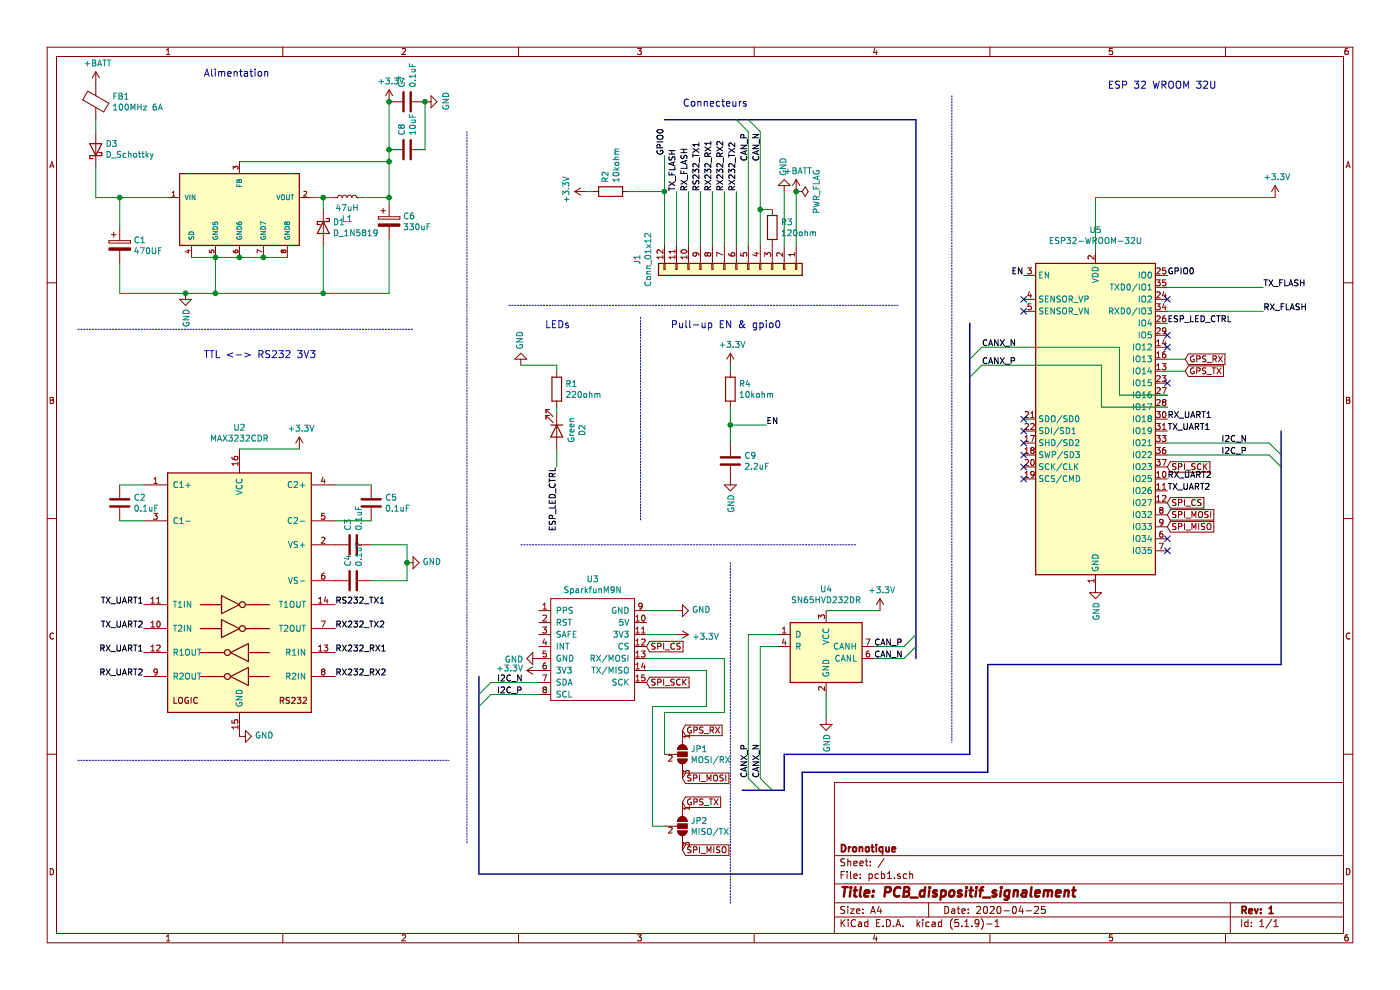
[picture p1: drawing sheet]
EESchema Schematic File Version 4
EELAYER 30 0
EELAYER END
$Descr A4 11693 8268
encoding utf-8
Sheet 1 1
Title "PCB_dispositif_signalement"
Date "2020-04-25"
Rev "1"
Comp "Dronotique"
Comment1 ""
Comment2 ""
Comment3 ""
Comment4 ""
$EndDescr
Text Notes 1700 650  0    59   ~ 0
Alimentation
Text Notes 9250 750  0    59   ~ 0
ESP 32 WROOM 32U
Text Notes 5700 900  0    59   ~ 0
Connecteurs
Text Label 10550 2600 0    50   ~ 0
RX_FLASH
Text Label 5650 1600 1    50   ~ 0
TX_FLASH
Text Label 5750 1600 1    50   ~ 0
RX_FLASH
Text Label 8550 2300 2    50   ~ 0
EN
Text Label 9750 2300 0    50   ~ 0
GPIO0
$Comp
L pcb1-rescue:GND-power #PWR021
U 1 1
P 9150 4900
F 0 "#PWR021" H 9150 4650 50  0001 C CNN
F 1 "GND" V 9155 4772 50  0000 R CNN
F 2 "" H 9150 4900 50  0001 C CNN
F 3 "" H 9150 4900 50  0001 C CNN
	1    9150 4900
	1    0    0    -1  
$EndComp
Entry Wire Line
	17000 4100 17100 4200
Entry Wire Line
	17000 4100 17100 4200
Entry Wire Line
	17000 4100 17100 4200
Entry Wire Line
	17000 4100 17100 4200
Entry Wire Line
	17000 4100 17100 4200
Entry Wire Line
	17000 4100 17100 4200
Entry Wire Line
	17000 4100 17100 4200
Entry Wire Line
	17000 4100 17100 4200
Entry Wire Line
	17000 4100 17100 4200
Entry Wire Line
	17000 4100 17100 4200
Entry Wire Line
	17000 4100 17100 4200
Entry Wire Line
	17000 4100 17100 4200
Entry Wire Line
	17000 4100 17100 4200
Entry Wire Line
	17000 4100 17100 4200
Entry Wire Line
	17000 4100 17100 4200
Entry Wire Line
	17000 4100 17100 4200
Entry Wire Line
	17000 4100 17100 4200
Entry Wire Line
	17000 4100 17100 4200
Entry Wire Line
	17000 4100 17100 4200
Entry Wire Line
	17000 4100 17100 4200
Entry Wire Line
	17000 4100 17100 4200
Entry Wire Line
	17000 4100 17100 4200
Entry Wire Line
	17000 4100 17100 4200
Entry Wire Line
	17000 4100 17100 4200
Entry Wire Line
	17000 4100 17100 4200
Entry Wire Line
	17000 4100 17100 4200
Entry Wire Line
	17000 4100 17100 4200
Entry Wire Line
	17000 4100 17100 4200
Entry Wire Line
	17000 4100 17100 4200
Entry Wire Line
	17000 4100 17100 4200
Entry Wire Line
	17000 4100 17100 4200
Entry Wire Line
	17000 4100 17100 4200
Entry Wire Line
	17000 4100 17100 4200
Entry Wire Line
	17000 4100 17100 4200
Entry Wire Line
	17000 4100 17100 4200
Entry Wire Line
	17000 4100 17100 4200
Entry Wire Line
	17000 4100 17100 4200
Entry Wire Line
	17000 4100 17100 4200
Entry Wire Line
	17000 4100 17100 4200
Entry Wire Line
	17000 4100 17100 4200
Entry Wire Line
	17000 4100 17100 4200
Entry Wire Line
	17000 4100 17100 4200
Entry Wire Line
	17000 4100 17100 4200
Entry Wire Line
	17000 4100 17100 4200
Entry Wire Line
	17000 4100 17100 4200
Entry Wire Line
	17000 4100 17100 4200
Entry Wire Line
	17000 4100 17100 4200
Entry Wire Line
	17000 4100 17100 4200
Entry Wire Line
	17000 4100 17100 4200
Entry Wire Line
	17000 4100 17100 4200
Entry Wire Line
	17000 4100 17100 4200
Entry Wire Line
	17000 4100 17100 4200
Entry Wire Line
	17000 4100 17100 4200
Entry Wire Line
	17000 4100 17100 4200
Entry Wire Line
	17000 4100 17100 4200
Entry Wire Line
	17000 4100 17100 4200
Entry Wire Line
	17000 4100 17100 4200
Entry Wire Line
	17000 4100 17100 4200
Entry Wire Line
	17000 4100 17100 4200
Entry Wire Line
	17000 4100 17100 4200
Entry Wire Line
	17000 4100 17100 4200
Entry Wire Line
	17000 4100 17100 4200
Entry Wire Line
	17000 4100 17100 4200
Entry Wire Line
	17000 4100 17100 4200
Entry Wire Line
	17000 4100 17100 4200
Entry Wire Line
	17000 4100 17100 4200
Entry Wire Line
	17000 4100 17100 4200
Entry Wire Line
	17000 4100 17100 4200
Entry Wire Line
	17000 4100 17100 4200
Entry Wire Line
	17000 4100 17100 4200
Entry Wire Line
	17000 4100 17100 4200
Entry Wire Line
	17000 4100 17100 4200
Entry Wire Line
	17000 4100 17100 4200
Entry Wire Line
	17000 4100 17100 4200
Entry Wire Line
	17000 4100 17100 4200
Entry Wire Line
	17000 4100 17100 4200
Entry Wire Line
	17000 4100 17100 4200
Entry Wire Line
	17000 4100 17100 4200
Entry Wire Line
	17000 4100 17100 4200
Entry Wire Line
	17000 4100 17100 4200
Entry Wire Line
	17000 4100 17100 4200
Entry Wire Line
	17000 4100 17100 4200
Entry Wire Line
	17000 4100 17100 4200
Entry Wire Line
	17000 4100 17100 4200
Entry Wire Line
	17000 4100 17100 4200
Entry Wire Line
	17000 4100 17100 4200
Entry Wire Line
	17000 4100 17100 4200
Entry Wire Line
	17000 4100 17100 4200
Entry Wire Line
	17000 4100 17100 4200
Entry Wire Line
	17000 4100 17100 4200
Entry Wire Line
	17000 4100 17100 4200
Entry Wire Line
	17000 4100 17100 4200
Entry Wire Line
	17000 4100 17100 4200
Entry Wire Line
	17000 4100 17100 4200
Entry Wire Line
	17000 4100 17100 4200
Entry Wire Line
	17000 4100 17100 4200
Entry Wire Line
	17000 4100 17100 4200
Entry Wire Line
	17000 4100 17100 4200
Entry Wire Line
	17000 4100 17100 4200
Entry Wire Line
	17000 4100 17100 4200
Entry Wire Line
	17000 4100 17100 4200
Entry Wire Line
	17000 4100 17100 4200
Entry Wire Line
	17000 4100 17100 4200
Entry Wire Line
	17000 4100 17100 4200
Entry Wire Line
	17000 4100 17100 4200
Entry Wire Line
	17000 4100 17100 4200
Entry Wire Line
	17000 4100 17100 4200
Entry Wire Line
	17000 4100 17100 4200
Entry Wire Line
	17000 4100 17100 4200
Entry Wire Line
	17000 4100 17100 4200
Entry Wire Line
	17000 4100 17100 4200
Entry Wire Line
	17000 4100 17100 4200
Entry Wire Line
	17000 4100 17100 4200
Entry Wire Line
	17000 4100 17100 4200
Entry Wire Line
	17000 4100 17100 4200
Entry Wire Line
	17000 4100 17100 4200
Entry Wire Line
	17000 4100 17100 4200
Entry Wire Line
	17000 4100 17100 4200
Entry Wire Line
	17000 4100 17100 4200
Entry Wire Line
	17000 4100 17100 4200
Entry Wire Line
	17000 4100 17100 4200
Entry Wire Line
	17000 4100 17100 4200
Entry Wire Line
	17000 4100 17100 4200
Entry Wire Line
	17000 4100 17100 4200
Entry Wire Line
	17000 4100 17100 4200
Entry Wire Line
	17000 4100 17100 4200
Entry Wire Line
	17000 4100 17100 4200
Entry Wire Line
	17000 4100 17100 4200
Entry Wire Line
	17000 4100 17100 4200
Entry Wire Line
	17000 4100 17100 4200
Entry Wire Line
	17000 4100 17100 4200
Entry Wire Line
	17000 4100 17100 4200
Entry Wire Line
	17000 4100 17100 4200
Entry Wire Line
	17000 4100 17100 4200
Entry Wire Line
	17000 4100 17100 4200
Entry Wire Line
	17000 4100 17100 4200
Entry Wire Line
	17000 4100 17100 4200
Entry Wire Line
	17000 4100 17100 4200
Entry Wire Line
	17000 4100 17100 4200
Entry Wire Line
	17000 4100 17100 4200
Entry Wire Line
	17000 4100 17100 4200
Entry Wire Line
	17000 4100 17100 4200
Entry Wire Line
	17000 4100 17100 4200
Entry Wire Line
	17000 4100 17100 4200
Entry Wire Line
	17000 4100 17100 4200
Entry Wire Line
	17000 4100 17100 4200
Entry Wire Line
	17000 4100 17100 4200
Entry Wire Line
	17000 4100 17100 4200
Entry Wire Line
	17000 4100 17100 4200
Entry Wire Line
	17000 4100 17100 4200
Entry Wire Line
	17000 4100 17100 4200
Entry Wire Line
	17000 4100 17100 4200
Entry Wire Line
	17000 4100 17100 4200
Entry Wire Line
	17000 4100 17100 4200
Entry Wire Line
	17000 4100 17100 4200
Entry Wire Line
	17000 4100 17100 4200
Entry Wire Line
	17000 4100 17100 4200
Entry Wire Line
	17000 4100 17100 4200
Entry Wire Line
	17000 4100 17100 4200
Entry Wire Line
	17000 4100 17100 4200
Entry Wire Line
	17000 4100 17100 4200
Entry Wire Line
	17000 4100 17100 4200
Entry Wire Line
	17000 4100 17100 4200
Entry Wire Line
	17000 4100 17100 4200
Entry Wire Line
	17000 4100 17100 4200
Entry Wire Line
	17000 4100 17100 4200
Entry Wire Line
	17000 4100 17100 4200
Entry Wire Line
	17000 4100 17100 4200
Entry Wire Line
	17000 4100 17100 4200
Entry Wire Line
	17000 4100 17100 4200
Entry Wire Line
	17000 4100 17100 4200
Entry Wire Line
	17000 4100 17100 4200
Entry Wire Line
	17000 4100 17100 4200
Entry Wire Line
	17000 4100 17100 4200
Entry Wire Line
	17000 4100 17100 4200
Entry Wire Line
	17000 4100 17100 4200
Entry Wire Line
	17000 4100 17100 4200
Entry Wire Line
	17000 4100 17100 4200
Entry Wire Line
	17000 4100 17100 4200
Entry Wire Line
	17000 4100 17100 4200
Entry Wire Line
	17000 4100 17100 4200
Entry Wire Line
	17000 4100 17100 4200
Entry Wire Line
	17000 4100 17100 4200
Entry Wire Line
	17000 4100 17100 4200
Entry Wire Line
	17000 4100 17100 4200
Entry Wire Line
	17000 4100 17100 4200
Entry Wire Line
	17000 4100 17100 4200
Entry Wire Line
	17000 4100 17100 4200
Entry Wire Line
	17000 4100 17100 4200
Entry Wire Line
	17000 4100 17100 4200
Entry Wire Line
	17000 4100 17100 4200
Entry Wire Line
	17000 4100 17100 4200
Entry Wire Line
	17000 4100 17100 4200
Entry Wire Line
	17000 4100 17100 4200
Entry Wire Line
	17000 4100 17100 4200
Entry Wire Line
	17000 4100 17100 4200
Entry Wire Line
	17000 4100 17100 4200
Entry Wire Line
	17000 4100 17100 4200
Entry Wire Line
	17000 4100 17100 4200
Entry Wire Line
	17000 4100 17100 4200
Entry Wire Line
	17000 4100 17100 4200
Entry Wire Line
	17000 4100 17100 4200
Entry Wire Line
	17000 4100 17100 4200
Entry Wire Line
	17000 4100 17100 4200
Entry Wire Line
	17000 4100 17100 4200
Entry Wire Line
	17000 4100 17100 4200
Entry Wire Line
	17000 4100 17100 4200
Entry Wire Line
	17000 4100 17100 4200
Entry Wire Line
	17000 4100 17100 4200
Entry Wire Line
	17000 4100 17100 4200
Entry Wire Line
	17000 4100 17100 4200
Entry Wire Line
	17000 4100 17100 4200
Entry Wire Line
	17000 4100 17100 4200
Entry Wire Line
	17000 4100 17100 4200
Entry Wire Line
	17000 4100 17100 4200
Entry Wire Line
	17000 4100 17100 4200
Entry Wire Line
	17000 4100 17100 4200
Entry Wire Line
	17000 4100 17100 4200
Entry Wire Line
	17000 4100 17100 4200
Entry Wire Line
	17000 4100 17100 4200
Entry Wire Line
	17000 4100 17100 4200
Entry Wire Line
	17000 4100 17100 4200
Entry Wire Line
	17000 4100 17100 4200
Entry Wire Line
	17000 4100 17100 4200
Entry Wire Line
	17000 4100 17100 4200
Entry Wire Line
	17000 4100 17100 4200
Entry Wire Line
	17000 4100 17100 4200
Entry Wire Line
	17000 4100 17100 4200
Entry Wire Line
	17000 4100 17100 4200
Entry Wire Line
	17000 4100 17100 4200
Entry Wire Line
	17000 4100 17100 4200
NoConn ~ 9750 2500
Text Label 10550 2400 0    50   ~ 0
TX_FLASH
Wire Wire Line
	5550 1600 5550 1300
Text Label 5550 1300 1    50   ~ 0
GPIO0
Text Label 6400 3550 0    50   ~ 0
EN
Wire Wire Line
	6100 3550 6400 3550
$Comp
L Device:R R4
U 1 1
P 6100 3250
F 0 "R4" H 6170 3296 50  0000 L CNN
F 1 "10kohm" H 6170 3205 50  0000 L CNN
F 2 "Resistor_SMD:R_0603_1608Metric_Pad1.05x0.95mm_HandSolder" V 6030 3250 50  0001 C CNN
F 3 "~" H 6100 3250 50  0001 C CNN
F 4 "C25804" H 6100 3250 50  0001 C CNN "LCSC"
F 5 "0603WAF1002T5E" H 6100 3250 50  0001 C CNN "MFR"
	1    6100 3250
	1    0    0    -1  
$EndComp
$Comp
L Device:R R2
U 1 1
P 5100 1600
F 0 "R2" H 5170 1646 50  0000 L CNN
F 1 "10kohm" H 5170 1555 50  0000 L CNN
F 2 "Resistor_SMD:R_0603_1608Metric_Pad1.05x0.95mm_HandSolder" V 5030 1600 50  0001 C CNN
F 3 "~" H 5100 1600 50  0001 C CNN
F 4 "C25804" H 5100 1600 50  0001 C CNN "LCSC"
F 5 "0603WAF1002T5E" H 5100 1600 50  0001 C CNN "MFR"
	1    5100 1600
	0    -1   -1   0   
$EndComp
Text Notes 5600 2750 0    59   ~ 0
Pull-up EN & gpio0
Wire Wire Line
	6100 3400 6100 3550
Wire Wire Line
	6100 3700 6100 3550
Connection ~ 6100 3550
Text Label 9750 3500 0    50   ~ 0
RX_UART1
Text Label 9750 3600 0    50   ~ 0
TX_UART1
Wire Notes Line
	650  2750 3450 2750
$Comp
L pcb1-rescue:+3.3V-power #PWR011
U 1 1
P 4900 1600
F 0 "#PWR011" H 4900 1450 50  0001 C CNN
F 1 "+3.3V" H 4915 1773 50  0000 C CNN
F 2 "" H 4900 1600 50  0001 C CNN
F 3 "" H 4900 1600 50  0001 C CNN
	1    4900 1600
	0    -1   -1   0   
$EndComp
$Comp
L pcb1-rescue:+3.3V-power #PWR014
U 1 1
P 6100 3050
F 0 "#PWR014" H 6100 2900 50  0001 C CNN
F 1 "+3.3V" H 6115 3223 50  0000 C CNN
F 2 "" H 6100 3050 50  0001 C CNN
F 3 "" H 6100 3050 50  0001 C CNN
	1    6100 3050
	1    0    0    -1  
$EndComp
Wire Wire Line
	4900 1600 4950 1600
Wire Wire Line
	6100 3100 6100 3050
$Comp
L pcb1-rescue:+3.3V-power #PWR022
U 1 1
P 10650 1650
F 0 "#PWR022" H 10650 1500 50  0001 C CNN
F 1 "+3.3V" H 10665 1823 50  0000 C CNN
F 2 "" H 10650 1650 50  0001 C CNN
F 3 "" H 10650 1650 50  0001 C CNN
	1    10650 1650
	1    0    0    -1  
$EndComp
$Comp
L pcb1-rescue:+BATT-power #PWR018
U 1 1
P 6650 1600
F 0 "#PWR018" H 6650 1450 50  0001 C CNN
F 1 "+BATT" H 6665 1773 50  0000 C CNN
F 2 "" H 6650 1600 50  0001 C CNN
F 3 "" H 6650 1600 50  0001 C CNN
	1    6650 1600
	1    0    0    -1  
$EndComp
$Comp
L pcb1-rescue:PWR_FLAG-power #FLG01
U 1 1
P 6650 1600
F 0 "#FLG01" H 6650 1675 50  0001 C CNN
F 1 "PWR_FLAG" H 6650 1773 50  0000 C CNN
F 2 "" H 6650 1600 50  0001 C CNN
F 3 "~" H 6650 1600 50  0001 C CNN
	1    6650 1600
	0    1    1    0   
$EndComp
NoConn ~ 9750 2800
NoConn ~ 9750 3200
NoConn ~ 9750 4600
NoConn ~ 8550 3800
NoConn ~ 8550 3700
NoConn ~ 8550 3600
NoConn ~ 8550 3500
NoConn ~ 8550 3900
NoConn ~ 8550 4000
NoConn ~ 8550 2600
NoConn ~ 8550 2500
$Comp
L Device:C C9
U 1 1
P 6100 3850
F 0 "C9" H 6215 3896 50  0000 L CNN
F 1 "2.2uF" H 6215 3805 50  0000 L CNN
F 2 "Capacitor_SMD:C_0603_1608Metric" H 6138 3700 50  0001 C CNN
F 3 "~" H 6100 3850 50  0001 C CNN
F 4 "C23630" H 6100 3850 50  0001 C CNN "LCSC"
F 5 "CL10A225KO8NNNC" H 6100 3850 50  0001 C CNN "MFR"
	1    6100 3850
	1    0    0    -1  
$EndComp
$Comp
L pcb1-rescue:GND-power #PWR015
U 1 1
P 6100 4000
F 0 "#PWR015" H 6100 3750 50  0001 C CNN
F 1 "GND" V 6105 3872 50  0000 R CNN
F 2 "" H 6100 4000 50  0001 C CNN
F 3 "" H 6100 4000 50  0001 C CNN
	1    6100 4000
	1    0    0    -1  
$EndComp
Wire Wire Line
	1000 1650 1000 1900
$Comp
L pcb1-rescue:+BATT-power #PWR01
U 1 1
P 800 700
F 0 "#PWR01" H 800 550 50  0001 C CNN
F 1 "+BATT" H 815 873 50  0000 C CNN
F 2 "" H 800 700 50  0001 C CNN
F 3 "" H 800 700 50  0001 C CNN
	1    800  700 
	1    0    0    -1  
$EndComp
Wire Wire Line
	800  1650 1000 1650
Connection ~ 1000 1650
Wire Wire Line
	1000 1650 1400 1650
$Comp
L Device:D_Schottky D1
U 1 1
P 2700 1900
F 0 "D1" V 2654 1979 50  0000 L CNN
F 1 "D_1N5819" V 2745 1979 50  0000 L CNN
F 2 "Diode_SMD:D_SOD-123" H 2700 1900 50  0001 C CNN
F 3 "~" H 2700 1900 50  0001 C CNN
F 4 "C8598" V 2700 1900 50  0001 C CNN "LCSC"
F 5 "B5819W" V 2700 1900 50  0001 C CNN "MFR"
	1    2700 1900
	0    1    1    0   
$EndComp
$Comp
L Device:L_Small L1
U 1 1
P 2900 1650
F 0 "L1" V 2719 1650 50  0000 C CNN
F 1 "47uH" V 2810 1650 50  0000 C CNN
F 2 "Inductor_SMD:L_0805_2012Metric_Pad1.15x1.40mm_HandSolder" H 2900 1650 50  0001 C CNN
F 3 "~" H 2900 1650 50  0001 C CNN
F 4 " C14304" V 2900 1650 50  0001 C CNN "LCSC"
F 5 "SDFL2012T470KTF" V 2900 1650 50  0001 C CNN "MFR"
	1    2900 1650
	0    -1   -1   0   
$EndComp
Wire Wire Line
	2700 1650 2700 1750
$Comp
L pcb1-rescue:GND-power #PWR02
U 1 1
P 1550 2450
F 0 "#PWR02" H 1550 2200 50  0001 C CNN
F 1 "GND" V 1555 2322 50  0000 R CNN
F 2 "" H 1550 2450 50  0001 C CNN
F 3 "" H 1550 2450 50  0001 C CNN
	1    1550 2450
	1    0    0    -1  
$EndComp
Text Label 9750 2700 0    50   ~ 0
ESP_LED_CTRL
Text Notes 4550 2750 0    59   ~ 0
LEDs
Wire Notes Line
	4250 2550 7500 2550
NoConn ~ 9750 4500
Wire Wire Line
	9150 1650 9150 2100
Wire Notes Line
	4350 4550 7150 4550
$Comp
L Device:CP C6
U 1 1
P 3250 1850
F 0 "C6" H 3365 1896 50  0000 L CNN
F 1 "330uF" H 3365 1805 50  0000 L CNN
F 2 "Capacitor_SMD:CP_Elec_10x10" H 3250 1850 50  0001 C CNN
F 3 "~" H 3250 1850 50  0001 C CNN
F 4 "C134522" H 3250 1850 50  0001 C CNN "LCSC"
F 5 "VZH331M1VTR-1010K" H 3250 1850 50  0001 C CNN "MFR"
	1    3250 1850
	1    0    0    -1  
$EndComp
$Comp
L Device:CP C1
U 1 1
P 1000 2050
F 0 "C1" H 1115 2096 50  0000 L CNN
F 1 "470UF" H 1115 2005 50  0000 L CNN
F 2 "Capacitor_SMD:CP_Elec_10x10" H 1000 2050 50  0001 C CNN
F 3 "~" H 1000 2050 50  0001 C CNN
F 4 "C249931" H 1000 2050 50  0001 C CNN "LCSC"
F 5 "VE-471M1ETR-1010" H 1000 2050 50  0001 C CNN "MFR"
	1    1000 2050
	1    0    0    -1  
$EndComp
Wire Wire Line
	1000 2450 1000 2200
Wire Wire Line
	2700 1650 2600 1650
Wire Wire Line
	2800 1650 2700 1650
Connection ~ 2700 1650
Connection ~ 3250 1650
Wire Wire Line
	3250 1650 3250 1700
$Comp
L pcb1-rescue:AP1509-50SG-13-Converter_DCDC U1
U 1 1
P 2000 1750
F 0 "U1" H 2000 1750 50  0001 L BNN
F 1 "XLSEMI XL1509-3.3E1" H 2000 1750 50  0001 L BNN
F 2 "Package_SO:SOP-8_3.9x4.9mm_P1.27mm" H 2000 1750 50  0001 L BNN
F 3 "" H 2000 1750 50  0001 L BNN
F 4 " C74193" H 2000 1750 50  0001 C CNN "LCSC"
F 5 "XL1509-3.3E1" H 2000 1750 50  0001 C CNN "MFR"
	1    2000 1750
	1    0    0    -1  
$EndComp
Connection ~ 2000 2150
Wire Wire Line
	2000 2150 2200 2150
Connection ~ 2200 2150
Wire Wire Line
	2200 2150 2400 2150
Wire Wire Line
	1800 2150 2000 2150
Connection ~ 1800 2150
Wire Wire Line
	2000 1350 3250 1350
Wire Wire Line
	3250 1350 3250 1650
Wire Wire Line
	1600 2150 1800 2150
Wire Wire Line
	1000 2450 1550 2450
Wire Wire Line
	3250 2000 3250 2450
Connection ~ 1550 2450
Wire Wire Line
	1550 2450 1800 2450
Wire Wire Line
	1800 2150 1800 2450
Connection ~ 1800 2450
Wire Wire Line
	1800 2450 2700 2450
Wire Wire Line
	2700 2050 2700 2450
Connection ~ 2700 2450
Wire Wire Line
	2700 2450 3250 2450
NoConn ~ 9750 2900
Text GLabel 9750 3900 2    50   Input ~ 0
SPI_SCK
Text GLabel 9750 4200 2    50   Input ~ 0
SPI_CS
Text GLabel 9750 4300 2    50   Input ~ 0
SPI_MOSI
Text GLabel 9750 4400 2    50   Input ~ 0
SPI_MISO
$Comp
L pcb1-rescue:SparkfunM9N-sparkfunm9n U3
U 1 1
P 4950 5450
F 0 "U3" H 4950 6065 50  0000 C CNN
F 1 "SparkfunM9N" H 4950 5974 50  0000 C CNN
F 2 "Dronotique:AdafruitGPSM9N" H 4900 6050 50  0001 C CNN
F 3 "" H 4900 6050 50  0001 C CNN
	1    4950 5450
	1    0    0    -1  
$EndComp
$Comp
L pcb1-rescue:GND-power #PWR012
U 1 1
P 5650 5100
F 0 "#PWR012" H 5650 4850 50  0001 C CNN
F 1 "GND" V 5655 4972 50  0000 R CNN
F 2 "" H 5650 5100 50  0001 C CNN
F 3 "" H 5650 5100 50  0001 C CNN
	1    5650 5100
	0    -1   -1   0   
$EndComp
$Comp
L Interface_UART:MAX3232 U2
U 1 1
P 2000 4950
F 0 "U2" H 2000 6331 50  0000 C CNN
F 1 "MAX3232CDR" H 2000 6240 50  0000 C CNN
F 2 "Package_SO:SOIC-16_3.9x9.9mm_P1.27mm" H 2050 3900 50  0001 L CNN
F 3 "https://datasheets.maximintegrated.com/en/ds/MAX3222-MAX3241.pdf" H 2000 5050 50  0001 C CNN
F 4 "C45843" H 2000 4950 50  0001 C CNN "LCSC"
F 5 "MAX3232CDR" H 2000 4950 50  0001 C CNN "MFR"
	1    2000 4950
	1    0    0    -1  
$EndComp
Text Label 4650 3900 3    50   ~ 0
ESP_LED_CTRL
Wire Wire Line
	4650 3100 4650 3050
Wire Wire Line
	4650 3450 4650 3400
Wire Wire Line
	4350 3050 4650 3050
Wire Wire Line
	4650 3750 4650 3900
$Comp
L Device:R R1
U 1 1
P 4650 3250
F 0 "R1" H 4720 3296 50  0000 L CNN
F 1 "220ohm" H 4720 3205 50  0000 L CNN
F 2 "Resistor_SMD:R_0402_1005Metric" V 4580 3250 50  0001 C CNN
F 3 "~" H 4650 3250 50  0001 C CNN
F 4 "C25091" H 4650 3250 50  0001 C CNN "LCSC"
F 5 "0402WGF2200TCE" H 4650 3250 50  0001 C CNN "MFR"
	1    4650 3250
	1    0    0    -1  
$EndComp
$Comp
L Device:LED D2
U 1 1
P 4650 3600
F 0 "D2" H 4643 3816 50  0000 C CNN
F 1 "Green" H 4643 3725 50  0000 C CNN
F 2 "LED_SMD:LED_0603_1608Metric" H 4650 3600 50  0001 C CNN
F 3 "~" H 4650 3600 50  0001 C CNN
F 4 "C72043" H 4650 3600 50  0001 C CNN "LCSC"
F 5 "19-217/GHC-YR1S2/3T" H 4650 3600 50  0001 C CNN "MFR"
	1    4650 3600
	0    1    1    0   
$EndComp
Text Notes 1700 3000 0    59   ~ 0
TTL <-> RS232 3V3
Wire Notes Line
	5350 2650 5350 4350
Wire Wire Line
	1000 4050 1200 4050
Wire Wire Line
	1000 4350 1200 4350
Wire Notes Line
	3900 1100 3900 7050
Wire Wire Line
	2800 4050 3100 4050
Wire Wire Line
	2800 4350 3100 4350
$Comp
L pcb1-rescue:GND-power #PWR06
U 1 1
P 3400 4700
F 0 "#PWR06" H 3400 4450 50  0001 C CNN
F 1 "GND" V 3405 4572 50  0000 R CNN
F 2 "" H 3400 4700 50  0001 C CNN
F 3 "" H 3400 4700 50  0001 C CNN
	1    3400 4700
	0    -1   -1   0   
$EndComp
Wire Wire Line
	3100 4550 3400 4550
Wire Wire Line
	3400 4550 3400 4700
Wire Wire Line
	3100 4850 3400 4850
Wire Wire Line
	3400 4850 3400 4700
Connection ~ 3400 4700
$Comp
L pcb1-rescue:GND-power #PWR03
U 1 1
P 2000 6150
F 0 "#PWR03" H 2000 5900 50  0001 C CNN
F 1 "GND" V 2005 6022 50  0000 R CNN
F 2 "" H 2000 6150 50  0001 C CNN
F 3 "" H 2000 6150 50  0001 C CNN
	1    2000 6150
	0    -1   -1   0   
$EndComp
Text Label 1200 5650 2    50   ~ 0
RX_UART2
Text Label 1200 5250 2    50   ~ 0
TX_UART2
Text Label 1200 5450 2    50   ~ 0
RX_UART1
Text Label 1200 5050 2    50   ~ 0
TX_UART1
$Comp
L pcb1-rescue:+3.3V-power #PWR05
U 1 1
P 3250 850
F 0 "#PWR05" H 3250 700 50  0001 C CNN
F 1 "+3.3V" H 3265 1023 50  0000 C CNN
F 2 "" H 3250 850 50  0001 C CNN
F 3 "" H 3250 850 50  0001 C CNN
	1    3250 850 
	1    0    0    -1  
$EndComp
$Comp
L pcb1-rescue:GND-power #PWR017
U 1 1
P 6550 1600
F 0 "#PWR017" H 6550 1350 50  0001 C CNN
F 1 "GND" V 6555 1472 50  0000 R CNN
F 2 "" H 6550 1600 50  0001 C CNN
F 3 "" H 6550 1600 50  0001 C CNN
	1    6550 1600
	-1   0    0    1   
$EndComp
$Comp
L pcb1-rescue:GND-power #PWR019
U 1 1
P 6900 6000
F 0 "#PWR019" H 6900 5750 50  0001 C CNN
F 1 "GND" V 6905 5872 50  0000 R CNN
F 2 "" H 6900 6000 50  0001 C CNN
F 3 "" H 6900 6000 50  0001 C CNN
	1    6900 6000
	1    0    0    -1  
$EndComp
$Comp
L pcb1-rescue:+3.3V-power #PWR04
U 1 1
P 2500 3750
F 0 "#PWR04" H 2500 3600 50  0001 C CNN
F 1 "+3.3V" H 2515 3923 50  0000 C CNN
F 2 "" H 2500 3750 50  0001 C CNN
F 3 "" H 2500 3750 50  0001 C CNN
	1    2500 3750
	1    0    0    -1  
$EndComp
Wire Wire Line
	2000 3750 2500 3750
$Comp
L pcb1-rescue:+3.3V-power #PWR013
U 1 1
P 5650 5300
F 0 "#PWR013" H 5650 5150 50  0001 C CNN
F 1 "+3.3V" V 5665 5428 50  0000 L CNN
F 2 "" H 5650 5300 50  0001 C CNN
F 3 "" H 5650 5300 50  0001 C CNN
	1    5650 5300
	0    1    1    0   
$EndComp
$Comp
L pcb1-rescue:+3.3V-power #PWR020
U 1 1
P 7350 5100
F 0 "#PWR020" H 7350 4950 50  0001 C CNN
F 1 "+3.3V" H 7365 5273 50  0000 C CNN
F 2 "" H 7350 5100 50  0001 C CNN
F 3 "" H 7350 5100 50  0001 C CNN
	1    7350 5100
	1    0    0    -1  
$EndComp
Wire Wire Line
	6900 5100 7350 5100
Wire Wire Line
	5400 5100 5650 5100
Wire Wire Line
	5400 5300 5650 5300
$Comp
L Interface_CAN_LIN:SN65HVD232 U4
U 1 1
P 6900 5400
F 0 "U4" H 6900 5881 50  0000 C CNN
F 1 "SN65HVD232DR" H 6900 5790 50  0000 C CNN
F 2 "Package_SO:SOIC-8_3.9x4.9mm_P1.27mm" H 6900 4900 50  0001 C CNN
F 3 "http://www.ti.com/lit/ds/symlink/sn65hvd234.pdf" H 6800 5800 50  0001 C CNN
F 4 "SN65HVD232DR" H 6900 5400 50  0001 C CNN "MFR"
F 5 "C30530" H 6900 5400 50  0001 C CNN "LCSC"
	1    6900 5400
	1    0    0    -1  
$EndComp
$Comp
L pcb1-rescue:GND-power #PWR07
U 1 1
P 3550 850
F 0 "#PWR07" H 3550 600 50  0001 C CNN
F 1 "GND" H 3555 677 50  0000 C CNN
F 2 "" H 3550 850 50  0001 C CNN
F 3 "" H 3550 850 50  0001 C CNN
	1    3550 850 
	0    -1   -1   0   
$EndComp
$Comp
L Device:C C8
U 1 1
P 3400 1250
F 0 "C8" H 3515 1296 50  0000 L CNN
F 1 "10uF" H 3515 1205 50  0000 L CNN
F 2 "Capacitor_SMD:C_0603_1608Metric" H 3438 1100 50  0001 C CNN
F 3 "~" H 3400 1250 50  0001 C CNN
F 4 " C15525" H 3400 1250 50  0001 C CNN "LCSC"
F 5 "CL05A106MQ5NUNC" H 3400 1250 50  0001 C CNN "MFR"
	1    3400 1250
	0    -1   -1   0   
$EndComp
$Comp
L Device:C C7
U 1 1
P 3400 850
F 0 "C7" H 3515 896 50  0000 L CNN
F 1 "0.1uF" H 3515 805 50  0000 L CNN
F 2 "Capacitor_SMD:C_0603_1608Metric" H 3438 700 50  0001 C CNN
F 3 "~" H 3400 850 50  0001 C CNN
F 4 "C14663" H 3400 850 50  0001 C CNN "LCSC"
F 5 "CC0603KRX7R9BB104" H 3400 850 50  0001 C CNN "MFR"
	1    3400 850 
	0    -1   -1   0   
$EndComp
Wire Wire Line
	9150 1650 10650 1650
Wire Wire Line
	3550 850  3550 1250
Connection ~ 3550 850 
Wire Wire Line
	3250 850  3250 1250
Connection ~ 3250 850 
Connection ~ 3250 1350
Connection ~ 3250 1250
Wire Wire Line
	3250 1250 3250 1350
$Comp
L pcb1-rescue:GND-power #PWR08
U 1 1
P 4350 3050
F 0 "#PWR08" H 4350 2800 50  0001 C CNN
F 1 "GND" V 4355 2922 50  0000 R CNN
F 2 "" H 4350 3050 50  0001 C CNN
F 3 "" H 4350 3050 50  0001 C CNN
	1    4350 3050
	-1   0    0    1   
$EndComp
$Comp
L Device:R R3
U 1 1
P 6450 1900
F 0 "R3" H 6520 1946 50  0000 L CNN
F 1 "120ohm" H 6520 1855 50  0000 L CNN
F 2 "Resistor_SMD:R_0603_1608Metric_Pad1.05x0.95mm_HandSolder" V 6380 1900 50  0001 C CNN
F 3 "~" H 6450 1900 50  0001 C CNN
F 4 "C25205" H 6450 1900 50  0001 C CNN "LCSC"
F 5 "0603WAJ0121T5E" H 6450 1900 50  0001 C CNN "MFR"
	1    6450 1900
	1    0    0    -1  
$EndComp
Text GLabel 5400 5400 2    50   Input ~ 0
SPI_CS
Text GLabel 5700 6500 2    50   Input ~ 0
SPI_MOSI
Text GLabel 5700 7100 2    50   Input ~ 0
SPI_MISO
Text GLabel 5400 5700 2    50   Input ~ 0
SPI_SCK
Text GLabel 9900 3000 2    50   Input ~ 0
GPS_RX
Text GLabel 9900 3100 2    50   Input ~ 0
GPS_TX
Wire Wire Line
	9750 3000 9900 3000
Wire Wire Line
	9750 3100 9900 3100
Text GLabel 5700 6100 2    50   Input ~ 0
GPS_RX
Text GLabel 5700 6700 2    50   Input ~ 0
GPS_TX
$Comp
L Jumper:SolderJumper_3_Open JP1
U 1 1
P 5700 6300
F 0 "JP1" V 5654 6368 50  0000 L CNN
F 1 "MOSI/RX" V 5745 6368 50  0000 L CNN
F 2 "Jumper:SolderJumper-3_P1.3mm_Open_RoundedPad1.0x1.5mm" H 5700 6300 50  0001 C CNN
F 3 "~" H 5700 6300 50  0001 C CNN
	1    5700 6300
	0    1    1    0   
$EndComp
$Comp
L Jumper:SolderJumper_3_Open JP2
U 1 1
P 5700 6900
F 0 "JP2" V 5654 6968 50  0000 L CNN
F 1 "MISO/TX" V 5745 6968 50  0000 L CNN
F 2 "Jumper:SolderJumper-3_P1.3mm_Open_RoundedPad1.0x1.5mm" H 5700 6900 50  0001 C CNN
F 3 "~" H 5700 6900 50  0001 C CNN
	1    5700 6900
	0    1    1    0   
$EndComp
Wire Wire Line
	5400 5500 6050 5500
Wire Wire Line
	6050 5500 6050 5950
Wire Wire Line
	6050 5950 5550 5950
Wire Wire Line
	5550 5950 5550 6300
Wire Wire Line
	5400 5600 5900 5600
Wire Wire Line
	5900 5600 5900 5900
Wire Wire Line
	5900 5900 5450 5900
Wire Wire Line
	5450 5900 5450 6900
Wire Wire Line
	5450 6900 5550 6900
$Comp
L pcb1-rescue:GND-power #PWR09
U 1 1
P 4500 5500
F 0 "#PWR09" H 4500 5250 50  0001 C CNN
F 1 "GND" V 4505 5372 50  0000 R CNN
F 2 "" H 4500 5500 50  0001 C CNN
F 3 "" H 4500 5500 50  0001 C CNN
	1    4500 5500
	0    1    1    0   
$EndComp
$Comp
L pcb1-rescue:+3.3V-power #PWR010
U 1 1
P 4500 5600
F 0 "#PWR010" H 4500 5450 50  0001 C CNN
F 1 "+3.3V" V 4515 5728 50  0000 L CNN
F 2 "" H 4500 5600 50  0001 C CNN
F 3 "" H 4500 5600 50  0001 C CNN
	1    4500 5600
	0    -1   -1   0   
$EndComp
$Comp
L Connector_Generic:Conn_01x12 J1
U 1 1
P 6150 2250
F 0 "J1" H 6068 1425 50  0000 C CNN
F 1 "Conn_01x12" H 6068 1516 50  0000 C CNN
F 2 "TerminalBlock_TE-Connectivity:TerminalBlock_TE_1-282834-2_1x12_P2.54mm_Horizontal" H 6150 2250 50  0001 C CNN
F 3 "~" H 6150 2250 50  0001 C CNN
	1    6150 2250
	0    1    1    0   
$EndComp
Wire Notes Line
	7950 800  7950 6200
$Comp
L Device:Ferrite_Bead FB1
U 1 1
P 800 850
F 0 "FB1" H 937 896 50  0000 L CNN
F 1 "100MHz 6A" H 937 805 50  0000 L CNN
F 2 "Resistor_SMD:R_1206_3216Metric" V 730 850 50  0001 C CNN
F 3 "~" H 800 850 50  0001 C CNN
F 4 " C316417" H 800 850 50  0001 C CNN "LCSC"
F 5 "PZ3216U300-6R0TF" H 800 850 50  0001 C CNN "MFR"
	1    800  850 
	1    0    0    -1  
$EndComp
Wire Wire Line
	800  1400 800  1650
Wire Wire Line
	3000 1650 3250 1650
Wire Wire Line
	5250 1600 5550 1600
Wire Wire Line
	6650 1600 6650 2050
Connection ~ 6650 1600
Wire Wire Line
	6550 1600 6550 2050
Wire Wire Line
	6150 1600 6150 2050
Wire Wire Line
	6050 1600 6050 2050
Wire Wire Line
	5950 1600 5950 2050
Wire Wire Line
	5850 1600 5850 2050
Wire Wire Line
	5750 1600 5750 2050
Wire Wire Line
	5650 1600 5650 2050
Wire Wire Line
	5550 1600 5550 2050
Connection ~ 5550 1600
$Comp
L Device:C C4
U 1 1
P 2950 4850
F 0 "C4" H 3065 4896 50  0000 L CNN
F 1 "0.1uF" H 3065 4805 50  0000 L CNN
F 2 "Capacitor_SMD:C_0603_1608Metric" H 2988 4700 50  0001 C CNN
F 3 "~" H 2950 4850 50  0001 C CNN
F 4 "C14663" H 2950 4850 50  0001 C CNN "LCSC"
F 5 "CC0603KRX7R9BB104" H 2950 4850 50  0001 C CNN "MFR"
	1    2950 4850
	0    -1   -1   0   
$EndComp
$Comp
L Device:C C3
U 1 1
P 2950 4550
F 0 "C3" H 3065 4596 50  0000 L CNN
F 1 "0.1uF" H 3065 4505 50  0000 L CNN
F 2 "Capacitor_SMD:C_0603_1608Metric" H 2988 4400 50  0001 C CNN
F 3 "~" H 2950 4550 50  0001 C CNN
F 4 "C14663" H 2950 4550 50  0001 C CNN "LCSC"
F 5 "CC0603KRX7R9BB104" H 2950 4550 50  0001 C CNN "MFR"
	1    2950 4550
	0    -1   -1   0   
$EndComp
$Comp
L Device:C C5
U 1 1
P 3100 4200
F 0 "C5" H 3215 4246 50  0000 L CNN
F 1 "0.1uF" H 3215 4155 50  0000 L CNN
F 2 "Capacitor_SMD:C_0603_1608Metric" H 3138 4050 50  0001 C CNN
F 3 "~" H 3100 4200 50  0001 C CNN
F 4 "C14663" H 3100 4200 50  0001 C CNN "LCSC"
F 5 "CC0603KRX7R9BB104" H 3100 4200 50  0001 C CNN "MFR"
	1    3100 4200
	1    0    0    -1  
$EndComp
$Comp
L Device:C C2
U 1 1
P 1000 4200
F 0 "C2" H 1115 4246 50  0000 L CNN
F 1 "0.1uF" H 1115 4155 50  0000 L CNN
F 2 "Capacitor_SMD:C_0603_1608Metric" H 1038 4050 50  0001 C CNN
F 3 "~" H 1000 4200 50  0001 C CNN
F 4 "C14663" H 1000 4200 50  0001 C CNN "LCSC"
F 5 "CC0603KRX7R9BB104" H 1000 4200 50  0001 C CNN "MFR"
	1    1000 4200
	1    0    0    -1  
$EndComp
$Comp
L Device:D_Schottky D3
U 1 1
P 800 1250
F 0 "D3" V 846 1170 50  0000 R CNN
F 1 "D_Schottky" V 755 1170 50  0000 R CNN
F 2 "Diode_SMD:D_SMA" H 800 1250 50  0001 C CNN
F 3 "~" H 800 1250 50  0001 C CNN
F 4 "C22452" V 800 1250 50  0001 C CNN "LCSC"
F 5 "SS54" V 800 1250 50  0001 C CNN "MFR"
	1    800  1250
	0    -1   -1   0   
$EndComp
Wire Wire Line
	800  1000 800  1100
Wire Notes Line
	650  6350 3750 6350
Entry Wire Line
	6250 1000 6350 1100
Entry Wire Line
	6150 1000 6250 1100
Wire Wire Line
	6250 1100 6250 2050
Text Label 6250 1350 1    50   ~ 0
CAN_P
Text Label 6350 1350 1    50   ~ 0
CAN_N
Entry Wire Line
	7550 5500 7650 5400
Entry Wire Line
	7550 5400 7650 5300
Wire Wire Line
	7300 5400 7550 5400
Wire Wire Line
	7300 5500 7550 5500
Text Label 7300 5400 0    50   ~ 0
CAN_P
Text Label 7300 5500 0    50   ~ 0
CAN_N
Wire Notes Line
	6100 4700 6100 7550
Wire Wire Line
	6500 5400 6350 5400
Wire Wire Line
	6500 5300 6250 5300
Wire Bus Line
	8100 6300 6550 6300
Wire Bus Line
	6550 6300 6550 6600
Entry Wire Line
	8200 2900 8100 3000
Entry Wire Line
	8200 3050 8100 3150
Text Label 8200 2900 0    50   ~ 0
CANX_N
Text Label 8200 3050 0    50   ~ 0
CANX_P
Entry Wire Line
	6450 6600 6350 6500
Entry Wire Line
	6350 6600 6250 6500
Wire Wire Line
	6350 5400 6350 6500
Wire Wire Line
	6250 5300 6250 6500
Text Label 6250 6500 1    50   ~ 0
CANX_P
Text Label 6350 6500 1    50   ~ 0
CANX_N
Wire Bus Line
	10700 5550 8250 5550
Wire Bus Line
	8250 5550 8250 6450
Wire Bus Line
	8250 6450 6700 6450
Wire Bus Line
	6700 6450 6700 7300
Wire Bus Line
	6700 7300 4000 7300
Entry Wire Line
	10700 3900 10600 3800
Entry Wire Line
	10700 3800 10600 3700
Text Label 10200 3700 0    50   ~ 0
I2C_N
Text Label 10200 3800 0    50   ~ 0
I2C_P
Entry Wire Line
	4000 5800 4100 5700
Entry Wire Line
	4000 5900 4100 5800
Wire Wire Line
	4500 5700 4100 5700
Wire Wire Line
	4500 5800 4100 5800
Text Label 4150 5700 0    50   ~ 0
I2C_N
Text Label 4150 5800 0    50   ~ 0
I2C_P
Text Label 2800 5050 0    50   ~ 0
RS232_TX1
Text Label 2800 5250 0    50   ~ 0
RX232_TX2
Text Label 2800 5450 0    50   ~ 0
RX232_RX1
Text Label 2800 5650 0    50   ~ 0
RX232_RX2
Text Label 5850 1600 1    50   ~ 0
RS232_TX1
Text Label 6150 1600 1    50   ~ 0
RX232_TX2
Text Label 5950 1600 1    50   ~ 0
RX232_RX1
Text Label 6050 1600 1    50   ~ 0
RX232_RX2
Wire Wire Line
	6350 1100 6350 1750
Wire Wire Line
	6450 1750 6350 1750
Connection ~ 6350 1750
Wire Wire Line
	6350 1750 6350 2050
Wire Wire Line
	6900 5800 6900 6000
Wire Wire Line
	9750 3800 10600 3800
Wire Wire Line
	9750 3700 10600 3700
Wire Wire Line
	10550 2600 9750 2600
Wire Wire Line
	9750 2400 10550 2400
Wire Wire Line
	9200 3050 8200 3050
Wire Wire Line
	9200 3400 9200 3050
Wire Wire Line
	9750 3300 9350 3300
Wire Wire Line
	9350 3300 9350 2900
Wire Wire Line
	9350 2900 8200 2900
Text Label 9750 4000 0    50   ~ 0
RX_UART2
Text Label 9750 4100 0    50   ~ 0
TX_UART2
$Comp
L RF_Module:ESP32-WROOM-32U U5
U 1 1
P 9150 3500
F 0 "U5" H 9150 5081 50  0000 C CNN
F 1 "ESP32-WROOM-32U" H 9150 4990 50  0000 C CNN
F 2 "RF_Module:ESP32-WROOM-32U" H 9150 2000 50  0001 C CNN
F 3 "https://www.espressif.com/sites/default/files/documentation/esp32-wroom-32d_esp32-wroom-32u_datasheet_en.pdf" H 8850 3550 50  0001 C CNN
F 4 "ESP32-WROOM-32U(16MB)" H 9150 3500 50  0001 C CNN "MFR"
F 5 " C529580" H 9150 3500 50  0001 C CNN "LCSC"
	1    9150 3500
	1    0    0    -1  
$EndComp
Wire Wire Line
	9750 3400 9200 3400
Wire Bus Line
	5550 1000 7650 1000
Wire Bus Line
	7650 1000 7650 5500
Wire Bus Line
	8100 2700 8100 6300
Wire Bus Line
	6200 6600 6550 6600
Wire Bus Line
	10700 3600 10700 5550
Wire Bus Line
	4000 5650 4000 7300
$EndSCHEMATC
